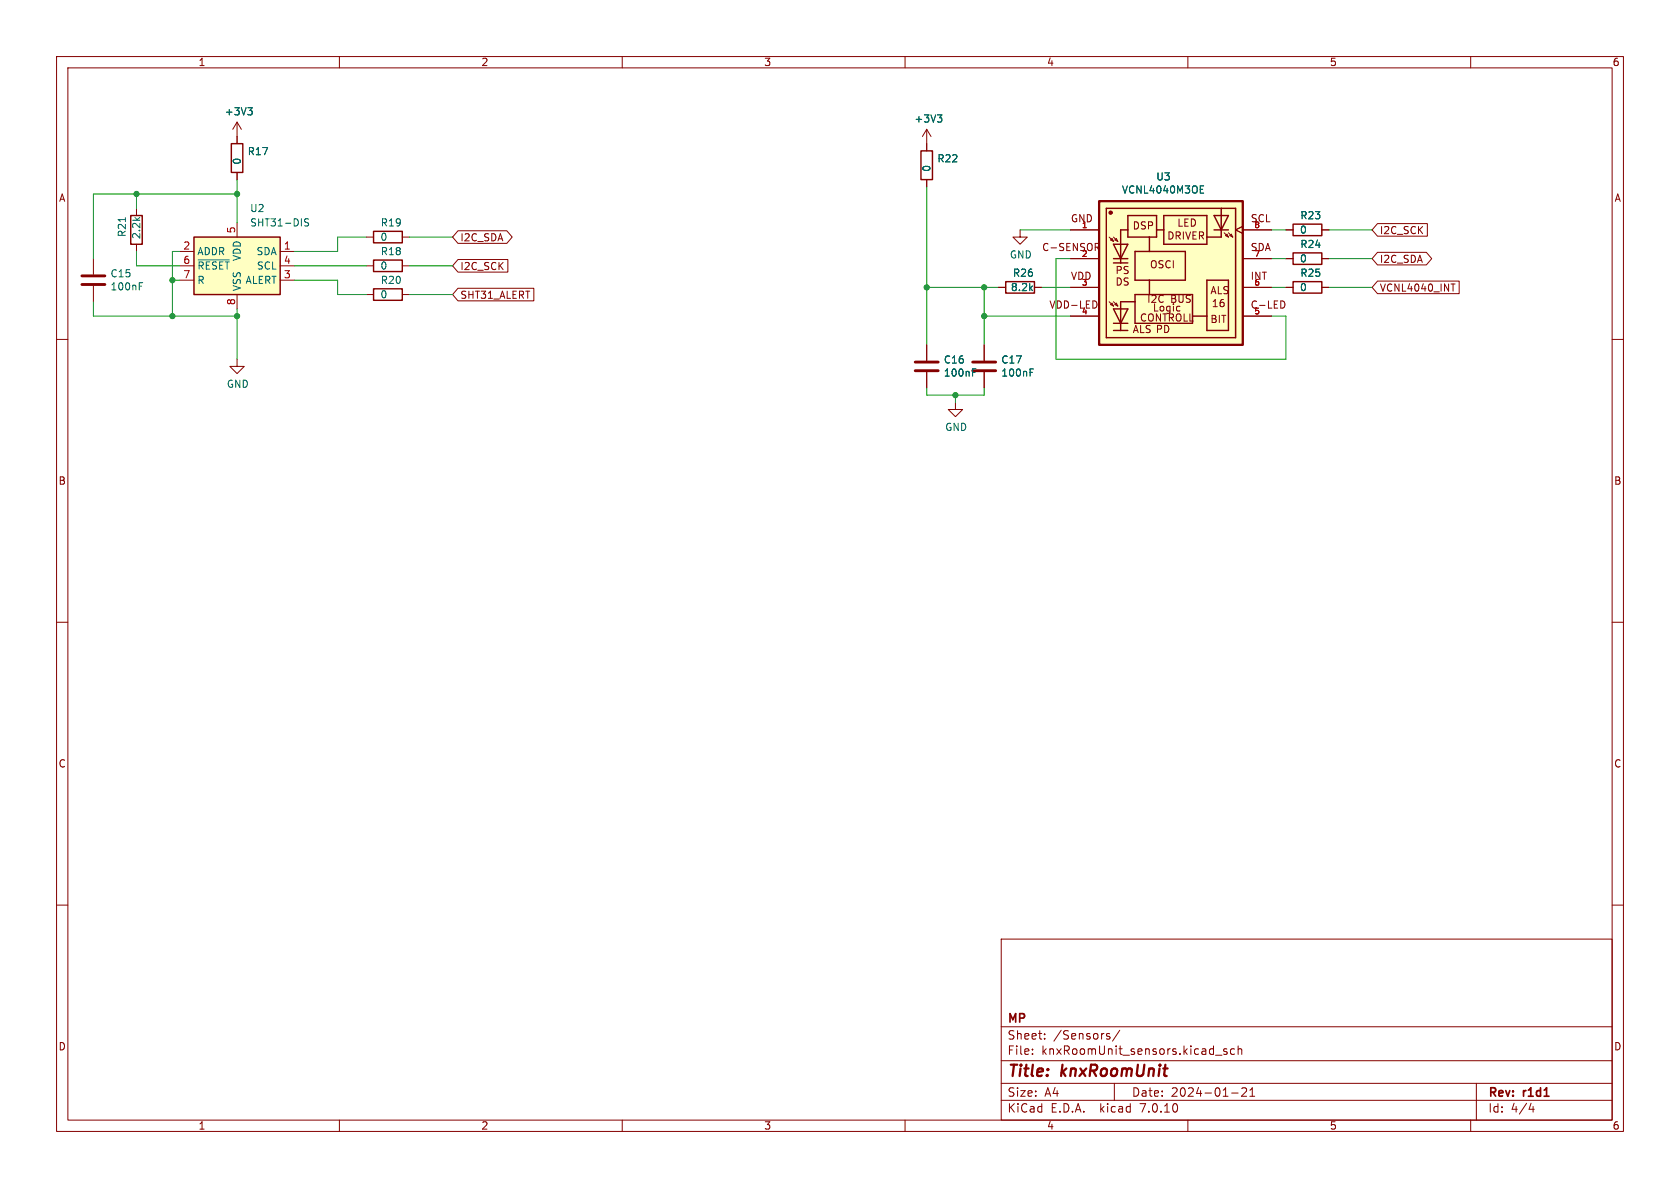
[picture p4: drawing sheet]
<svg xmlns="http://www.w3.org/2000/svg" width="297mm" height="210mm" viewBox="0 0 297 210" stroke-linecap="round" stroke-linejoin="round" font-family="sans-serif">
<g fill="none" stroke="#840000" stroke-width=".18">
<path d="M10 10h277v190h-277zM12 12h273v186h-273zM60 10v2M110 10v2M160 10v2M210 10v2M260 10v2M24.1 36.8v1.3M41.9 21.6v3.8M41.9 30.5v1.3M41.9 39.4v2.5M41.9 21.6l-.8 1.3"/>
<path d="M41.9 21.6l.8 1.3M163.8 22.9l-.7 1.2M163.8 22.9v3.8M163.8 31.8v1.2M163.8 22.9l.8 1.2M243.5 39.5h8.8v2.3h-8.8l-.9-1.2zM10 60h2M16.5 45.7v2.8M16.5 50.5v2.8M24.1 43.2v1.3M31.7 44.5h2.6M31.7 49.5h2.6"/>
<path d="M31.7 47h2.6M41.9 52.1v2.5M49.5 44.5h2.6M49.5 49.5h2.6M49.5 47h2.6M64.8 47h1.2M64.8 41.9h1.2M64.8 52.1h1.2M71.1 47h1.3M71.1 41.9h1.3M71.1 52.1h1.3M81 51h13.4v2.2h-13.4l-1-1.1z"/>
<path d="M81 45.9h8.8v2.2h-8.8l-1-1.1zM81 40.8h8.6l1 1.1-1 1.1h-8.6l-1-1.1zM176.5 50.8h1.3M180.3 40.6v1.3h1.3l-1.3 1.3-1.2-1.3h1.2M182.9 50.8h1.2M189.2 45.7h5.1M189.2 50.8h5.1M189.2 40.6h5.1M189.2 55.9h5.1M193.6 43h.5l.2 .3-.1 .3-.6 .1M193.7 53.3l.2 .4-.2 .7M193.9 43.7l.4 .6"/>
<path d="M196.1 53.3l.7 .8M196.1 41.9l.7 .8M196.3 53.8l.3-.2 .2 .5zM196.3 42.4l.3-.2 .2 .5zM196.8 53.3l.8 .8M196.8 41.9l.8 .8M197.1 53.8l.3-.2 .2 .5zM197.1 42.4l.3-.2 .2 .5zM208.6 54.9l-.1 .1M216.4 41.1l.8 .8M216.7 41.7l.2-.3 .3 .5zM217.2 41.1l.7 .8"/>
<path d="M217.4 41.7l.3-.3 .2 .5zM219.7 40l-1.3 .6 1.3 .7M219.7 45.7h5.1M219.7 50.8h5.1M219.7 40.6h5.1M219.7 55.9h5.1M226.7 53.2a.68 .68 0 0 1 .5 .6 .68 .68 0 0 1-.5 .7M227.3 45.7h1.3M227.3 50.8h1.3M227.3 40.6h1.3M233.7 45.7h1.2M233.7 50.8h1.2"/>
<path d="M233.7 40.6h1.2M243.5 49.7h14.5v2.2h-14.5l-.9-1.1zM243.5 44.6h8.7l.9 1.1-.9 1.1h-8.7l-.9-1.1zM256.5 50.2h.7M285 60h2M41.9 63.5v1.3h1.3l-1.3 1.2-1.3-1.2h1.3M163.8 61v2.8M163.8 65.8v2.8M168.9 71.1v1.3h1.3l-1.3 1.3-1.3-1.3h1.3M174 61v2.8M174 65.8v2.8M10 110h2"/>
<path d="M285 110h2M10 160h2M285 160h2M177 166h108v32h-108zM60 198v2M110 198v2M160 198v2M177 194.5h108M177 191.5h108M177 187.5h108M177 181.5h108M182.5 186.3v.1"/>
<path d="M182.5 185.5v.1M184.7 183.6v.1M184.7 182.8v.1M195.8 183.2l.4 .1v.2l-.2 .2h-.3M195.8 182.7l.4 .1M197 191.5v3M198 182.1l-1.3 2M210 198v2M214.9 186.5h1.1M216.9 185.5l-.4-.1-.2 .2 .1 .2 .5 .2v.3h-.6M217.7 193.2h1.2M218.2 185.5l-.4-.1-.3 .3v.4l.2 .2h.5"/>
<path d="M218.9 185.5l.2-.1 .4 .1v.9M218.9 184.9v1.5M219.5 192.4l.6-.1 .2 .1 .1 .3-.9 1.1h.9M221 193.8h.8M221 192.7l.4-.4v1.5M260 198v2M261 191.5v6.5M270.7 195l-.4 1.1h.9M271 195.6v1"/>
</g>
<g fill="none" stroke="#840000" stroke-width=".25">
<path d="M23.1 38.1h2v5.1h-2zM40.9 25.4h2v5.1h-2zM162.8 26.7h2v5.1h-2zM195.6 36.8h22.8v22.9h-22.8zM199.4 38.1h5.1v3.8h-5.1zM205.7 38.1h7.7v5.1h-7.7zM214.6 38.1h2.6l-1.3 2.5zM215.9 36.8v5.1h-2.5M228.6 39.6h5.1v2.1h-5.1zM34.3 41.9h15.2v10.2h-15.2zM66 46h5.1v2h-5.1zM66 40.9h5.1v2h-5.1z"/>
<path d="M66 51.1h5.1v2h-5.1zM177.8 49.8h5.1v2h-5.1zM196.8 54.6h2.6l-1.3 2.6zM196.8 45.7h2.6M196.8 43.2h2.6l-1.3 2.5zM196.8 58.4h2.6M196.8 46.5h2.6M196.8 57.2h2.6M199.4 40.6h-1.3v5.9M200.7 53.3h-2.6v5.1M200.7 44.5h8.8v5h-8.8zM203.2 41.9v2.6"/>
<path d="M203.2 49.5v2.6M204.5 40.6h1.2M213.4 49.5h3.8v8.9h-3.8zM213.4 55.9h-2.6v-3.8h-10.1v5.1h10.1M214.6 40.6h2.6M228.6 44.7h5.1v2h-5.1zM228.6 49.8h5.1v2h-5.1z"/>
<circle cx="196.3" cy="37.6" r=".18"/>
<circle cx="196.3" cy="37.6" r=".25"/>
<circle cx="196.5" cy="37.6" r=".13"/>
</g>
<g fill="none" stroke="#006464" stroke-width=".18">
<path d="M43.8 19h.8l-.4 .5M44.3 19.5l.3 .3v.3l-.3 .2M22.2 38.5v.7M54.6 38.7h-.5l-.2 .1v.4l.5 .2 .2 .3-.3 .2h-.5M165.7 20.3h.8l-.4 .5M166.3 20.8l.2 .2v.3l-.2 .3M212.2 33.5h.4M212.2 34.1h.6M212.2 32.9h.6M24.6 50.6h.4M24.6 50h.6M35 45.9h5.5"/>
<path d="M171.9 65.8h.5M171.9 65.2h.6M182.1 65.8h.4M182.1 65.2h.6"/>
</g>
<g fill="#ffffc2" stroke="#ffffc2" stroke-width=".18">
<path d="M194.3 35.6h25.4v25.4h-25.4z"/>
<path d="M34.3 41.9h15.2v10.2h-15.2z"/>
</g>
<path d="M194.3 35.6h25.4v25.4h-25.4z" fill="none" stroke="#840000" stroke-width=".41"/>
<path d="M14.5 50.3h4M14.5 48.8h4M161.8 65.5h4.1M161.8 64h4.1M172 65.5h4M172 64h4" fill="none" stroke="#840000" stroke-width=".51"/>
<g fill="none" stroke="#009600" stroke-width=".18">
<path d="M24.1 34.3v2.5M41.9 34.3h-25.4v11.4M41.9 31.8v7.6M163.8 33v28M16.5 53.3v2.6h25.4M24.1 44.5v2.5h7.6M30.5 49.5h1.2M31.7 44.5h-1.2v11.4M41.9 54.6v8.9M52.1 49.5h7.6v2.6h5.1M52.1 47h12.7M64.8 41.9h-5.1v2.6h-7.6"/>
<path d="M72.4 47h7.6M72.4 52.1h7.6M72.4 41.9h7.6M163.8 50.8h12.7M174 55.9h15.2M174 50.8v10.2M180.3 40.6h8.9M184.1 50.8h5.1M189.2 45.7h-2.5v17.8h40.6v-7.6h-2.5M224.8 50.8h2.5M224.8 40.6h2.5M224.8 45.7h2.5"/>
<path d="M234.9 50.8h7.7M234.9 40.6h7.7M234.9 45.7h7.7M163.8 68.6v1.3h10.2v-1.3M168.9 69.9v1.2"/>
</g>
<g fill="#009600" stroke="#009600" stroke-width=".18">
<circle cx="174" cy="50.8" r=".46"/>
<circle cx="163.8" cy="50.8" r=".46"/>
<circle cx="174" cy="55.9" r=".46"/>
<circle cx="168.9" cy="69.9" r=".46"/>
<circle cx="41.9" cy="34.3" r=".46"/>
<circle cx="24.1" cy="34.3" r=".46"/>
<circle cx="30.5" cy="55.9" r=".46"/>
<circle cx="41.9" cy="55.9" r=".46"/>
<circle cx="30.5" cy="49.5" r=".46"/>
</g>
<g font-size="2.8" fill="#840000">
<text x="178" y="190.9">Title:</text>
<text x="187.7" y="190.9">knxRoomUnit</text>
</g>
<g font-size="2.1" fill="#840000">
<text x="178" y="184">Sheet:</text>
<text x="178" y="181.2">MP</text>
<text x="186.2" y="184">/Sensors/</text>
<text x="178" y="186.7">File:</text>
<text x="184.1" y="186.7">knxRoomUnit_sensors.kicad_sch</text>
<text x="178" y="196.9">KiCad</text>
<text x="178" y="194.1">Size:</text>
<text x="184.7" y="194.1">A4</text>
<text x="185.7" y="196.9">E.D.A.</text>
<text x="194.6" y="196.9">kicad</text>
<text x="200" y="194.1">Date:</text>
<text x="201.8" y="196.9">7.0.10</text>
<text x="207" y="194.1">2024-01-21</text>
<text x="263" y="194.3">Rev:</text>
<text x="263" y="196.9">Id:</text>
<text x="267.1" y="196.9">4/4</text>
<text x="269.4" y="194.3">r1d1</text>
</g>
<g font-size="1.8" fill="#840000">
<text x="35" y="11.9">1</text>
<text x="85" y="11.9">2</text>
<text x="135" y="11.9">3</text>
<text x="185" y="11.9">4</text>
<text x="235" y="11.9">5</text>
<text x="285" y="11.9">6</text>
<text x="10.3" y="35.9">A</text>
<text x="285.3" y="35.9">A</text>
<text x="189.2" y="39.5">GND</text>
<text x="200.1" y="40.8">DSP</text>
<text x="208" y="40.3">LED</text>
<text x="221" y="39.5">SCL</text>
<text x="243.8" y="41.6">I2C_SCK</text>
<text x="81.3" y="47.9">I2C_SCK</text>
<text x="81.3" y="42.9">I2C_SDA</text>
<text x="184.1" y="44.6">C-SENSOR</text>
<text x="203.2" y="47.6">OSCI</text>
<text x="206.2" y="42.6">DRIVER</text>
<text x="221" y="44.6">SDA</text>
<text x="243.8" y="46.7">I2C_SDA</text>
<text x="81.3" y="53">SHT31_ALERT</text>
<text x="189.2" y="49.7">VDD</text>
<text x="197.1" y="48.7">PS</text>
<text x="197.1" y="50.7">DS</text>
<text x="202.7" y="53.7">I2C</text>
<text x="207" y="53.7">BUS</text>
<text x="213.9" y="52.2">ALS</text>
<text x="221" y="49.7">INT</text>
<text x="243.8" y="51.8">VCNL4040_INT</text>
<text x="185.4" y="54.8">VDD-LED</text>
<text x="200.1" y="59.1">ALS PD</text>
<text x="201.4" y="57.1">CONTROLL</text>
<text x="203.7" y="55.3">Logic</text>
<text x="213.9" y="57.3">BIT</text>
<text x="214.1" y="54.5">16</text>
<text x="221" y="54.8">C-LED</text>
<text x="10.3" y="85.9">B</text>
<text x="285.3" y="85.9">B</text>
<text x="10.3" y="135.9">C</text>
<text x="285.3" y="135.9">C</text>
<text x="10.3" y="185.9">D</text>
<text x="285.3" y="185.9">D</text>
<text x="35" y="199.9">1</text>
<text x="85" y="199.9">2</text>
<text x="135" y="199.9">3</text>
<text x="185" y="199.9">4</text>
<text x="235" y="199.9">5</text>
<text x="285" y="199.9">6</text>
</g>
<g font-size="1.8" fill="#006464">
<text x="39.6" y="20.6">+3V3</text>
<text x="161.6" y="21.9">+3V3</text>
<text x="42.8" y="29.2" transform="rotate(-90 42.8 29.2)">0</text>
<text x="43.7" y="27.6">R17</text>
<text x="165.6" y="28.9">R22</text>
<text x="164.7" y="30.5" transform="rotate(-90 164.7 30.5)">0</text>
<text x="198.2" y="34.4">VCNL4040M3OE</text>
<text x="204.3" y="32.1">U3</text>
<text x="44.1" y="37.7">U2</text>
<text x="44.1" y="40.2">SHT31-DIS</text>
<text x="67.2" y="40.2">R19</text>
<text x="229.7" y="41.5">0</text>
<text x="229.8" y="39">R23</text>
<text x="22.5" y="42" transform="rotate(-90 22.5 42)">R21</text>
<text x="25" y="42.4" transform="rotate(-90 25 42.4)">2.2k</text>
<text x="34.8" y="45.3">ADDR</text>
<text x="34.8" y="47.9">~{RESET}</text>
<text x="42.8" y="46.2" transform="rotate(-90 42.8 46.2)">VDD</text>
<text x="45.3" y="45.3">SDA</text>
<text x="45.3" y="47.9">SCL</text>
<text x="67.2" y="47.9">0</text>
<text x="67.2" y="42.8">0</text>
<text x="67.2" y="45.3">R18</text>
<text x="178.4" y="45.9">GND</text>
<text x="229.7" y="46.6">0</text>
<text x="229.8" y="44">R24</text>
<text x="19.4" y="51.5">100nF</text>
<text x="19.4" y="49.2">C15</text>
<text x="34.8" y="50.4">R</text>
<text x="42.8" y="51.6" transform="rotate(-90 42.8 51.6)">VSS</text>
<text x="43.3" y="50.4">ALERT</text>
<text x="67.2" y="52.9">0</text>
<text x="67.2" y="50.4">R20</text>
<text x="178.6" y="51.7">8.2k</text>
<text x="179" y="49.1">R26</text>
<text x="229.7" y="51.7">0</text>
<text x="229.8" y="49.1">R25</text>
<text x="166.8" y="64.5">C16</text>
<text x="176.9" y="64.5">C17</text>
<text x="40" y="68.8">GND</text>
<text x="166.8" y="66.8">100nF</text>
<text x="176.9" y="66.8">100nF</text>
<text x="167" y="76.4">GND</text>
</g>
<g font-size="1.8" fill="#a90000">
<text x="41.7" y="41.3" transform="rotate(-90 41.7 41.3)">5</text>
<text x="32.3" y="44.2">2</text>
<text x="32.3" y="46.7">6</text>
<text x="50.1" y="44.2">1</text>
<text x="50.1" y="46.7">4</text>
<text x="32.3" y="49.3">7</text>
<text x="50.1" y="49.3">3</text>
<text x="41.7" y="54" transform="rotate(-90 41.7 54)">8</text>
</g>
<g font-size="1.4" fill="#a90000">
<text x="191.2" y="40.4">1</text>
<text x="221.6" y="40.4">8</text>
<text x="191.2" y="45.5">2</text>
<text x="221.6" y="45.5">7</text>
<text x="191.2" y="50.5">3</text>
<text x="221.6" y="50.5">6</text>
<text x="191.2" y="55.6">4</text>
<text x="221.6" y="55.6">5</text>
</g>
</svg>
